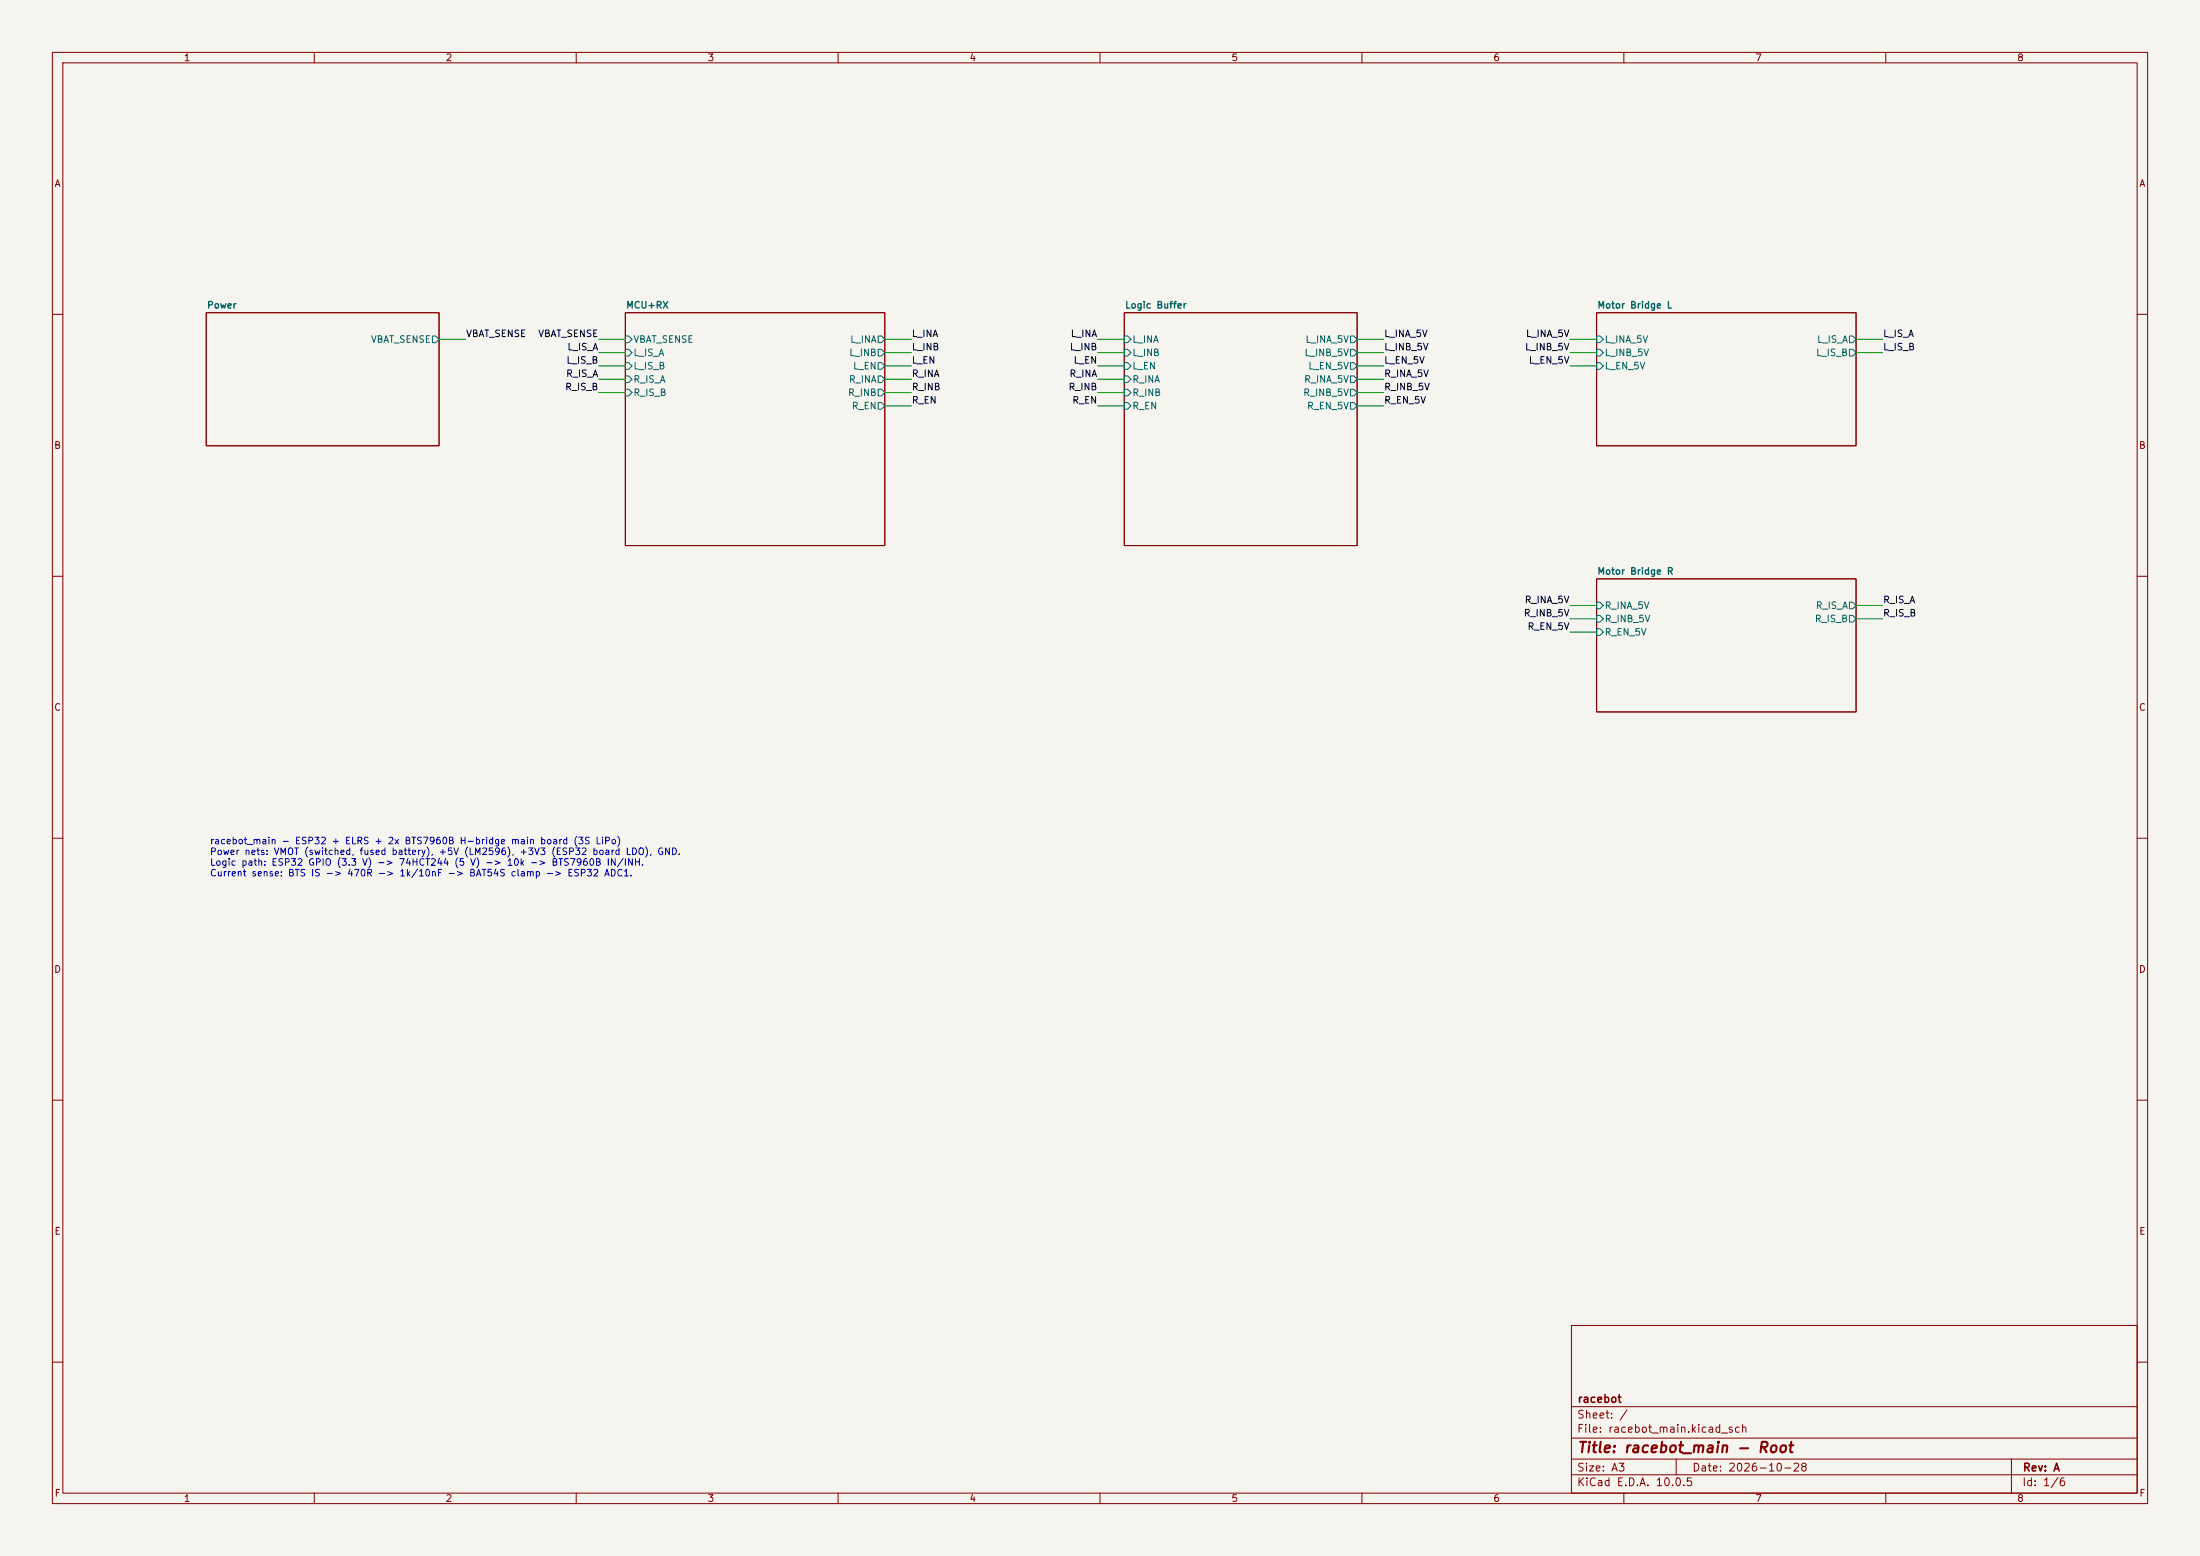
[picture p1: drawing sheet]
(kicad_sch
 (version 20260306)
 (generator "eeschema")
 (generator_version "10.0")
 (paper "A3")
 (title_block
  (title "racebot_main - Root")
  (date "2026-10-28")
  (rev "A")
  (company "racebot"))
 (lib_symbols)
 (text "racebot_main - ESP32 + ELRS + 2x BTS7960B H-bridge main board (3S LiPo)\nPower nets: VMOT (switched, fused battery), +5V (LM2596), +3V3 (ESP32 board LDO), GND.\nLogic path: ESP32 GPIO (3.3 V) -> 74HCT244 (5 V) -> 10k -> BTS7960B IN/INH.\nCurrent sense: BTS IS -> 470R -> 1k/10nF -> BAT54S clamp -> ESP32 ADC1."
  (exclude_from_sim no)
  (at 40 160 0)
  (effects (font (size 1.27 1.27)) (justify left top)))
 (wire
  (pts (xy 168.91 74.93) (xy 173.99 74.93))
  (stroke (width 0) (type default)))
 (wire
  (pts (xy 304.8 69.85) (xy 299.72 69.85))
  (stroke (width 0) (type default)))
 (wire
  (pts (xy 214.63 64.77) (xy 209.55 64.77))
  (stroke (width 0) (type default)))
 (wire
  (pts (xy 214.63 72.39) (xy 209.55 72.39))
  (stroke (width 0) (type default)))
 (wire
  (pts (xy 259.08 67.31) (xy 264.16 67.31))
  (stroke (width 0) (type default)))
 (wire
  (pts (xy 214.63 74.93) (xy 209.55 74.93))
  (stroke (width 0) (type default)))
 (wire
  (pts (xy 304.8 115.57) (xy 299.72 115.57))
  (stroke (width 0) (type default)))
 (wire
  (pts (xy 119.38 67.31) (xy 114.3 67.31))
  (stroke (width 0) (type default)))
 (wire
  (pts (xy 304.8 120.65) (xy 299.72 120.65))
  (stroke (width 0) (type default)))
 (wire
  (pts (xy 119.38 69.85) (xy 114.3 69.85))
  (stroke (width 0) (type default)))
 (wire
  (pts (xy 168.91 77.47) (xy 173.99 77.47))
  (stroke (width 0) (type default)))
 (wire
  (pts (xy 168.91 64.77) (xy 173.99 64.77))
  (stroke (width 0) (type default)))
 (wire
  (pts (xy 354.33 115.57) (xy 359.41 115.57))
  (stroke (width 0) (type default)))
 (wire
  (pts (xy 83.82 64.77) (xy 88.9 64.77))
  (stroke (width 0) (type default)))
 (wire
  (pts (xy 214.63 77.47) (xy 209.55 77.47))
  (stroke (width 0) (type default)))
 (wire
  (pts (xy 119.38 72.39) (xy 114.3 72.39))
  (stroke (width 0) (type default)))
 (wire
  (pts (xy 168.91 69.85) (xy 173.99 69.85))
  (stroke (width 0) (type default)))
 (wire
  (pts (xy 168.91 72.39) (xy 173.99 72.39))
  (stroke (width 0) (type default)))
 (wire
  (pts (xy 214.63 67.31) (xy 209.55 67.31))
  (stroke (width 0) (type default)))
 (wire
  (pts (xy 168.91 67.31) (xy 173.99 67.31))
  (stroke (width 0) (type default)))
 (wire
  (pts (xy 119.38 64.77) (xy 114.3 64.77))
  (stroke (width 0) (type default)))
 (wire
  (pts (xy 304.8 118.11) (xy 299.72 118.11))
  (stroke (width 0) (type default)))
 (wire
  (pts (xy 354.33 64.77) (xy 359.41 64.77))
  (stroke (width 0) (type default)))
 (wire
  (pts (xy 304.8 67.31) (xy 299.72 67.31))
  (stroke (width 0) (type default)))
 (wire
  (pts (xy 304.8 64.77) (xy 299.72 64.77))
  (stroke (width 0) (type default)))
 (wire
  (pts (xy 354.33 118.11) (xy 359.41 118.11))
  (stroke (width 0) (type default)))
 (wire
  (pts (xy 259.08 72.39) (xy 264.16 72.39))
  (stroke (width 0) (type default)))
 (wire
  (pts (xy 259.08 64.77) (xy 264.16 64.77))
  (stroke (width 0) (type default)))
 (wire
  (pts (xy 259.08 77.47) (xy 264.16 77.47))
  (stroke (width 0) (type default)))
 (wire
  (pts (xy 259.08 74.93) (xy 264.16 74.93))
  (stroke (width 0) (type default)))
 (wire
  (pts (xy 214.63 69.85) (xy 209.55 69.85))
  (stroke (width 0) (type default)))
 (wire
  (pts (xy 259.08 69.85) (xy 264.16 69.85))
  (stroke (width 0) (type default)))
 (wire
  (pts (xy 354.33 67.31) (xy 359.41 67.31))
  (stroke (width 0) (type default)))
 (wire
  (pts (xy 119.38 74.93) (xy 114.3 74.93))
  (stroke (width 0) (type default)))
 (label "R_EN_5V"
  (at 264.16 77.47 0)
  (effects (font (size 1.27 1.27)) (justify left bottom)))
 (label "L_EN_5V"
  (at 264.16 69.85 0)
  (effects (font (size 1.27 1.27)) (justify left bottom)))
 (label "L_EN"
  (at 209.55 69.85 180)
  (effects (font (size 1.27 1.27)) (justify right bottom)))
 (label "L_INB"
  (at 173.99 67.31 0)
  (effects (font (size 1.27 1.27)) (justify left bottom)))
 (label "L_INB"
  (at 209.55 67.31 180)
  (effects (font (size 1.27 1.27)) (justify right bottom)))
 (label "L_INB_5V"
  (at 264.16 67.31 0)
  (effects (font (size 1.27 1.27)) (justify left bottom)))
 (label "L_EN_5V"
  (at 299.72 69.85 180)
  (effects (font (size 1.27 1.27)) (justify right bottom)))
 (label "R_INB"
  (at 173.99 74.93 0)
  (effects (font (size 1.27 1.27)) (justify left bottom)))
 (label "L_INB_5V"
  (at 299.72 67.31 180)
  (effects (font (size 1.27 1.27)) (justify right bottom)))
 (label "L_IS_A"
  (at 114.3 67.31 180)
  (effects (font (size 1.27 1.27)) (justify right bottom)))
 (label "R_EN"
  (at 173.99 77.47 0)
  (effects (font (size 1.27 1.27)) (justify left bottom)))
 (label "R_INB_5V"
  (at 264.16 74.93 0)
  (effects (font (size 1.27 1.27)) (justify left bottom)))
 (label "L_INA_5V"
  (at 299.72 64.77 180)
  (effects (font (size 1.27 1.27)) (justify right bottom)))
 (label "VBAT_SENSE"
  (at 114.3 64.77 180)
  (effects (font (size 1.27 1.27)) (justify right bottom)))
 (label "R_IS_B"
  (at 114.3 74.93 180)
  (effects (font (size 1.27 1.27)) (justify right bottom)))
 (label "R_INA"
  (at 209.55 72.39 180)
  (effects (font (size 1.27 1.27)) (justify right bottom)))
 (label "L_INA"
  (at 173.99 64.77 0)
  (effects (font (size 1.27 1.27)) (justify left bottom)))
 (label "R_EN_5V"
  (at 299.72 120.65 180)
  (effects (font (size 1.27 1.27)) (justify right bottom)))
 (label "R_EN"
  (at 209.55 77.47 180)
  (effects (font (size 1.27 1.27)) (justify right bottom)))
 (label "VBAT_SENSE"
  (at 88.9 64.77 0)
  (effects (font (size 1.27 1.27)) (justify left bottom)))
 (label "R_INB_5V"
  (at 299.72 118.11 180)
  (effects (font (size 1.27 1.27)) (justify right bottom)))
 (label "L_IS_A"
  (at 359.41 64.77 0)
  (effects (font (size 1.27 1.27)) (justify left bottom)))
 (label "L_IS_B"
  (at 359.41 67.31 0)
  (effects (font (size 1.27 1.27)) (justify left bottom)))
 (label "R_IS_B"
  (at 359.41 118.11 0)
  (effects (font (size 1.27 1.27)) (justify left bottom)))
 (label "R_INB"
  (at 209.55 74.93 180)
  (effects (font (size 1.27 1.27)) (justify right bottom)))
 (label "R_INA_5V"
  (at 264.16 72.39 0)
  (effects (font (size 1.27 1.27)) (justify left bottom)))
 (label "R_INA"
  (at 173.99 72.39 0)
  (effects (font (size 1.27 1.27)) (justify left bottom)))
 (label "L_INA_5V"
  (at 264.16 64.77 0)
  (effects (font (size 1.27 1.27)) (justify left bottom)))
 (label "L_EN"
  (at 173.99 69.85 0)
  (effects (font (size 1.27 1.27)) (justify left bottom)))
 (label "L_INA"
  (at 209.55 64.77 180)
  (effects (font (size 1.27 1.27)) (justify right bottom)))
 (label "R_INA_5V"
  (at 299.72 115.57 180)
  (effects (font (size 1.27 1.27)) (justify right bottom)))
 (label "L_IS_B"
  (at 114.3 69.85 180)
  (effects (font (size 1.27 1.27)) (justify right bottom)))
 (label "R_IS_A"
  (at 114.3 72.39 180)
  (effects (font (size 1.27 1.27)) (justify right bottom)))
 (label "R_IS_A"
  (at 359.41 115.57 0)
  (effects (font (size 1.27 1.27)) (justify left bottom)))
 (sheet
  (at 39.37 59.69)
  (size 44.45 25.4)
  (exclude_from_sim no)
  (in_bom yes)
  (on_board yes)
  (dnp no)
  (stroke (width 0.1524) (type solid))
  (fill (color 0 0 0 0))
  (property "Sheetname" "Power" (at 39.37 58.98 0) (show_name no) (do_not_autoplace no) (effects (font (size 1.27 1.27)
    (bold yes)) (justify left bottom)))
  (property "Sheetfile" "power.kicad_sch" (at 39.37 85.69 0) (hide yes) (show_name no) (do_not_autoplace no) (effects (font (size 1.27 1.27)) (justify left top)))
  (pin "VBAT_SENSE" output (at 83.82 64.77 0) (effects (font (size 1.27 1.27)) (justify right))))
 (sheet
  (at 214.63 59.69)
  (size 44.45 44.45)
  (exclude_from_sim no)
  (in_bom yes)
  (on_board yes)
  (dnp no)
  (stroke (width 0.1524) (type solid))
  (fill (color 0 0 0 0))
  (property "Sheetname" "Logic Buffer" (at 214.63 58.98 0) (show_name no) (do_not_autoplace no) (effects (font (size 1.27 1.27)
    (bold yes)) (justify left bottom)))
  (property "Sheetfile" "logic_buffer.kicad_sch" (at 214.63 104.74 0) (hide yes) (show_name no) (do_not_autoplace no) (effects (font (size 1.27 1.27)) (justify left top)))
  (pin "L_INA" input (at 214.63 64.77 180) (effects (font (size 1.27 1.27)) (justify left)))
  (pin "L_INB" input (at 214.63 67.31 180) (effects (font (size 1.27 1.27)) (justify left)))
  (pin "L_EN" input (at 214.63 69.85 180) (effects (font (size 1.27 1.27)) (justify left)))
  (pin "R_INA" input (at 214.63 72.39 180) (effects (font (size 1.27 1.27)) (justify left)))
  (pin "R_INB" input (at 214.63 74.93 180) (effects (font (size 1.27 1.27)) (justify left)))
  (pin "R_EN" input (at 214.63 77.47 180) (effects (font (size 1.27 1.27)) (justify left)))
  (pin "L_INA_5V" output (at 259.08 64.77 0) (effects (font (size 1.27 1.27)) (justify right)))
  (pin "L_INB_5V" output (at 259.08 67.31 0) (effects (font (size 1.27 1.27)) (justify right)))
  (pin "L_EN_5V" output (at 259.08 69.85 0) (effects (font (size 1.27 1.27)) (justify right)))
  (pin "R_INA_5V" output (at 259.08 72.39 0) (effects (font (size 1.27 1.27)) (justify right)))
  (pin "R_INB_5V" output (at 259.08 74.93 0) (effects (font (size 1.27 1.27)) (justify right)))
  (pin "R_EN_5V" output (at 259.08 77.47 0) (effects (font (size 1.27 1.27)) (justify right))))
 (sheet
  (at 304.8 59.69)
  (size 49.53 25.4)
  (exclude_from_sim no)
  (in_bom yes)
  (on_board yes)
  (dnp no)
  (stroke (width 0.1524) (type solid))
  (fill (color 0 0 0 0))
  (property "Sheetname" "Motor Bridge L" (at 304.8 58.98 0) (show_name no) (do_not_autoplace no) (effects (font (size 1.27 1.27)
    (bold yes)) (justify left bottom)))
  (property "Sheetfile" "motor_bridge_L.kicad_sch" (at 304.8 85.69 0) (hide yes) (show_name no) (do_not_autoplace no) (effects (font (size 1.27 1.27)) (justify left top)))
  (pin "L_INA_5V" input (at 304.8 64.77 180) (effects (font (size 1.27 1.27)) (justify left)))
  (pin "L_INB_5V" input (at 304.8 67.31 180) (effects (font (size 1.27 1.27)) (justify left)))
  (pin "L_EN_5V" input (at 304.8 69.85 180) (effects (font (size 1.27 1.27)) (justify left)))
  (pin "L_IS_A" output (at 354.33 64.77 0) (effects (font (size 1.27 1.27)) (justify right)))
  (pin "L_IS_B" output (at 354.33 67.31 0) (effects (font (size 1.27 1.27)) (justify right))))
 (sheet
  (at 119.38 59.69)
  (size 49.53 44.45)
  (exclude_from_sim no)
  (in_bom yes)
  (on_board yes)
  (dnp no)
  (stroke (width 0.1524) (type solid))
  (fill (color 0 0 0 0))
  (property "Sheetname" "MCU+RX" (at 119.38 58.98 0) (show_name no) (do_not_autoplace no) (effects (font (size 1.27 1.27)
    (bold yes)) (justify left bottom)))
  (property "Sheetfile" "mcu_rx.kicad_sch" (at 119.38 104.74 0) (hide yes) (show_name no) (do_not_autoplace no) (effects (font (size 1.27 1.27)) (justify left top)))
  (pin "VBAT_SENSE" input (at 119.38 64.77 180) (effects (font (size 1.27 1.27)) (justify left)))
  (pin "L_IS_A" input (at 119.38 67.31 180) (effects (font (size 1.27 1.27)) (justify left)))
  (pin "L_IS_B" input (at 119.38 69.85 180) (effects (font (size 1.27 1.27)) (justify left)))
  (pin "R_IS_A" input (at 119.38 72.39 180) (effects (font (size 1.27 1.27)) (justify left)))
  (pin "R_IS_B" input (at 119.38 74.93 180) (effects (font (size 1.27 1.27)) (justify left)))
  (pin "L_INA" output (at 168.91 64.77 0) (effects (font (size 1.27 1.27)) (justify right)))
  (pin "L_INB" output (at 168.91 67.31 0) (effects (font (size 1.27 1.27)) (justify right)))
  (pin "L_EN" output (at 168.91 69.85 0) (effects (font (size 1.27 1.27)) (justify right)))
  (pin "R_INA" output (at 168.91 72.39 0) (effects (font (size 1.27 1.27)) (justify right)))
  (pin "R_INB" output (at 168.91 74.93 0) (effects (font (size 1.27 1.27)) (justify right)))
  (pin "R_EN" output (at 168.91 77.47 0) (effects (font (size 1.27 1.27)) (justify right))))
 (sheet
  (at 304.8 110.49)
  (size 49.53 25.4)
  (exclude_from_sim no)
  (in_bom yes)
  (on_board yes)
  (dnp no)
  (stroke (width 0.1524) (type solid))
  (fill (color 0 0 0 0))
  (property "Sheetname" "Motor Bridge R" (at 304.8 109.78 0) (show_name no) (do_not_autoplace no) (effects (font (size 1.27 1.27)
    (bold yes)) (justify left bottom)))
  (property "Sheetfile" "motor_bridge_R.kicad_sch" (at 304.8 136.49 0) (hide yes) (show_name no) (do_not_autoplace no) (effects (font (size 1.27 1.27)) (justify left top)))
  (pin "R_INA_5V" input (at 304.8 115.57 180) (effects (font (size 1.27 1.27)) (justify left)))
  (pin "R_INB_5V" input (at 304.8 118.11 180) (effects (font (size 1.27 1.27)) (justify left)))
  (pin "R_EN_5V" input (at 304.8 120.65 180) (effects (font (size 1.27 1.27)) (justify left)))
  (pin "R_IS_A" output (at 354.33 115.57 0) (effects (font (size 1.27 1.27)) (justify right)))
  (pin "R_IS_B" output (at 354.33 118.11 0) (effects (font (size 1.27 1.27)) (justify right))))
 (sheet_instances
  (path ""
   (page "1")))
 (embedded_fonts no))
